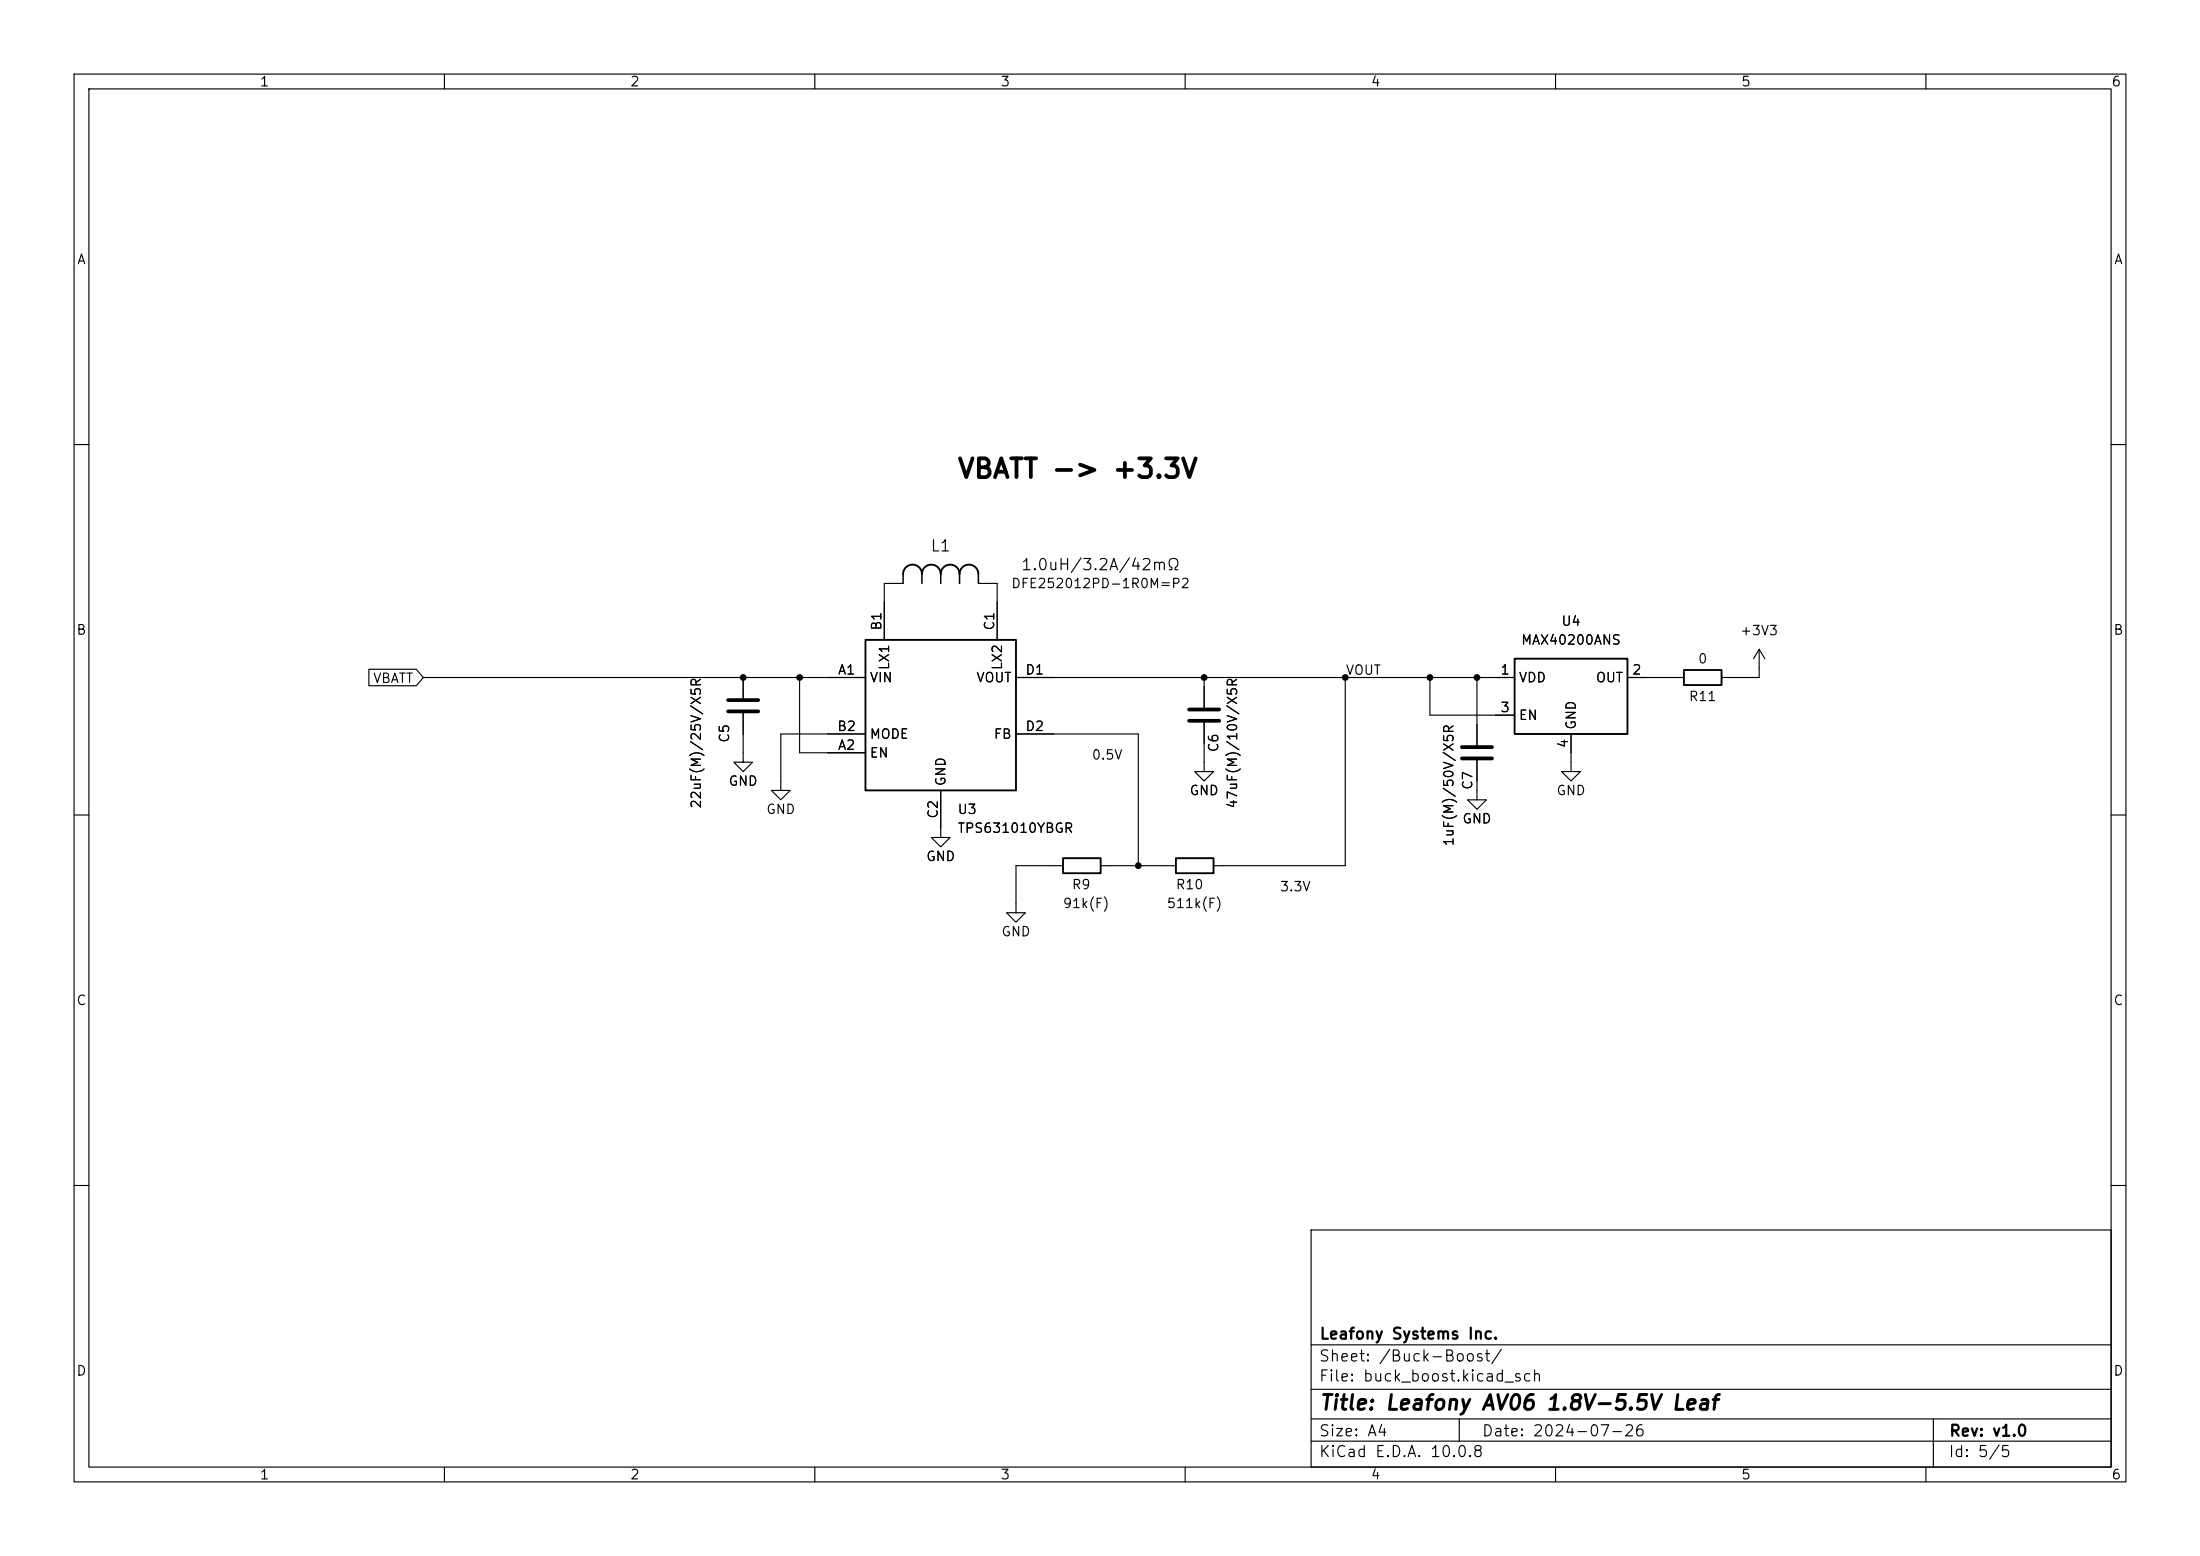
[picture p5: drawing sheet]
(kicad_sch
 (version 20260306)
 (generator "eeschema")
 (generator_version "10.0")
 (paper "A4")
 (title_block
  (title "Leafony AV06 1.8V-5.5V Leaf")
  (date "2024-07-26")
  (rev "v1.0")
  (company "Leafony Systems Inc."))
 (lib_symbols
  (symbol "Analog_Switch:MAX40200AUK" (exclude_from_sim no) (in_bom yes) (on_board yes)
   (in_pos_files yes)
   (duplicate_pin_numbers_are_jumpers no)
   (property "Reference" "U4" (at 0 10.16 0) (show_name no) (do_not_autoplace no) (effects (font (size 1.27 1.27))))
   (property "Value" "MAX40200ANS" (at 0 7.62 0) (show_name no) (do_not_autoplace no) (effects (font (size 1.27 1.27))))
   (property "Footprint" "Package_BGA:WLP-4_0.73x0.73mm_Layout2x2_P0.35mm_Ball0.22mm_Pad0.2mm" (at 0 12.7 0) (show_name no) (do_not_autoplace no) (hide yes) (effects (font (size 1.27 1.27))))
   (property "Datasheet" "https://www.analog.com/media/en/technical-documentation/data-sheets/max40200.pdf" (at 0 12.7 0) (show_name no) (do_not_autoplace no) (hide yes) (effects (font (size 1.27 1.27))))
   (property "Description" "" (at 0 0 0) (show_name no) (do_not_autoplace no) (hide yes) (effects (font (size 1.27 1.27))))
   (property "Model No" "MAX40200ANS" (at 0 0 0) (show_name no) (do_not_autoplace no) (hide yes) (effects (font (size 1.27 1.27))))
   (symbol "MAX40200AUK_1_1"
    (rectangle (start -7.62 5.08) (end 7.62 -5.08) (stroke (width 0.254) (type default)) (fill (type background)))
    (pin power_in line (at -10.16 2.54 0) (length 2.54) (name "VDD" (effects (font (size 1.27 1.27)))) (number "1" (effects (font (size 1.27 1.27)))))
    (pin passive line (at 10.16 2.54 180) (length 2.54) (name "OUT" (effects (font (size 1.27 1.27)))) (number "2" (effects (font (size 1.27 1.27)))))
    (pin input line (at -10.16 -2.54 0) (length 2.54) (name "EN" (effects (font (size 1.27 1.27)))) (number "3" (effects (font (size 1.27 1.27)))))
    (pin power_in line (at 0 -7.62 90) (length 2.54) (name "GND" (effects (font (size 1.27 1.27)))) (number "4" (effects (font (size 1.27 1.27)))))
    (pin no_connect line (at 7.62 -2.54 180) (length 2.54) (hide yes) (name "NC" (effects (font (size 1.27 1.27)))) (number "4" (effects (font (size 1.27 1.27))))))
   (embedded_fonts no))
  (symbol "Device:C"
   (pin_numbers (hide yes))
   (pin_names
    (offset 0.254)) (exclude_from_sim no) (in_bom yes) (on_board yes)
   (in_pos_files yes)
   (duplicate_pin_numbers_are_jumpers no)
   (property "Reference" "C" (at 0.635 2.54 0) (show_name no) (do_not_autoplace no) (effects (font (size 1.27 1.27)) (justify left)))
   (property "Value" "C" (at 0.635 -2.54 0) (show_name no) (do_not_autoplace no) (effects (font (size 1.27 1.27)) (justify left)))
   (property "Footprint" "" (at 0.9652 -3.81 0) (show_name no) (do_not_autoplace no) (hide yes) (effects (font (size 1.27 1.27))))
   (property "Datasheet" "" (at 0 0 0) (show_name no) (do_not_autoplace no) (hide yes) (effects (font (size 1.27 1.27))))
   (property "Description" "Unpolarized capacitor" (at 0 0 0) (show_name no) (do_not_autoplace no) (hide yes) (effects (font (size 1.27 1.27))))
   (symbol "C_0_1"
    (polyline (pts (xy -2.032 0.762) (xy 2.032 0.762)) (stroke (width 0.508) (type default)) (fill (type none)))
    (polyline (pts (xy -2.032 -0.762) (xy 2.032 -0.762)) (stroke (width 0.508) (type default)) (fill (type none))))
   (symbol "C_1_1"
    (pin passive line (at 0 3.81 270) (length 2.794) (name "" (effects (font (size 1.27 1.27)))) (number "1" (effects (font (size 1.27 1.27)))))
    (pin passive line (at 0 -3.81 90) (length 2.794) (name "" (effects (font (size 1.27 1.27)))) (number "2" (effects (font (size 1.27 1.27))))))
   (embedded_fonts no))
  (symbol "Device:R"
   (pin_numbers (hide yes))
   (pin_names
    (offset 0)) (exclude_from_sim no) (in_bom yes) (on_board yes)
   (in_pos_files yes)
   (duplicate_pin_numbers_are_jumpers no)
   (property "Reference" "R" (at 2.032 0 90) (show_name no) (do_not_autoplace no) (effects (font (size 1.27 1.27))))
   (property "Value" "R" (at 0 0 90) (show_name no) (do_not_autoplace no) (effects (font (size 1.27 1.27))))
   (property "Footprint" "" (at -1.778 0 90) (show_name no) (do_not_autoplace no) (hide yes) (effects (font (size 1.27 1.27))))
   (property "Datasheet" "" (at 0 0 0) (show_name no) (do_not_autoplace no) (hide yes) (effects (font (size 1.27 1.27))))
   (property "Description" "Resistor" (at 0 0 0) (show_name no) (do_not_autoplace no) (hide yes) (effects (font (size 1.27 1.27))))
   (symbol "R_0_1"
    (rectangle (start -1.016 -2.54) (end 1.016 2.54) (stroke (width 0.254) (type default)) (fill (type none))))
   (symbol "R_1_1"
    (pin passive line (at 0 3.81 270) (length 1.27) (name "" (effects (font (size 1.27 1.27)))) (number "1" (effects (font (size 1.27 1.27)))))
    (pin passive line (at 0 -3.81 90) (length 1.27) (name "" (effects (font (size 1.27 1.27)))) (number "2" (effects (font (size 1.27 1.27))))))
   (embedded_fonts no))
  (symbol "New_Library:MLP2520H2R2MT0S1"
   (pin_numbers (hide yes))
   (pin_names
    (offset 1.651) (hide yes)) (exclude_from_sim no) (in_bom yes) (on_board yes)
   (in_pos_files yes)
   (duplicate_pin_numbers_are_jumpers no)
   (property "Reference" "L" (at 6.985 5.08 0) (show_name no) (do_not_autoplace no) (effects (font (size 1.524 1.524))))
   (property "Value" "MLP2520H2R2MT0S1" (at 6.985 -5.715 0) (show_name no) (do_not_autoplace no) (effects (font (size 1.524 1.524))))
   (property "Footprint" "footprints:MLP2520H2R2MT0S1" (at 6.985 -7.239 0) (show_name no) (do_not_autoplace no) (hide yes) (effects (font (size 1.524 1.524))))
   (property "Datasheet" "" (at 0 0 0) (show_name no) (do_not_autoplace no) (hide yes) (effects (font (size 1.524 1.524))))
   (property "Description" "" (at 0 0 0) (show_name no) (do_not_autoplace no) (hide yes) (effects (font (size 1.27 1.27))))
   (property "Model No" "MLP2520H2R2MT0S1" (at 0 0 0) (show_name no) (do_not_autoplace no) (hide yes) (effects (font (size 1.27 1.27))))
   (symbol "MLP2520H2R2MT0S1_1_1"
    (polyline (pts (xy 2.54 0) (xy 2.54 1.27)) (stroke (width 0.2032) (type default)) (fill (type none)))
    (arc (start 2.54 1.27) (mid 3.81 2.5345) (end 5.08 1.27) (stroke (width 0.254) (type default)) (fill (type none)))
    (polyline (pts (xy 5.08 0) (xy 5.08 1.27)) (stroke (width 0.2032) (type default)) (fill (type none)))
    (arc (start 5.08 1.27) (mid 6.35 2.5345) (end 7.62 1.27) (stroke (width 0.254) (type default)) (fill (type none)))
    (polyline (pts (xy 7.62 0) (xy 7.62 1.27)) (stroke (width 0.2032) (type default)) (fill (type none)))
    (arc (start 7.62 1.27) (mid 8.89 2.5345) (end 10.16 1.27) (stroke (width 0.254) (type default)) (fill (type none)))
    (polyline (pts (xy 10.16 0) (xy 10.16 1.27)) (stroke (width 0.2032) (type default)) (fill (type none)))
    (arc (start 10.16 1.27) (mid 11.43 2.5345) (end 12.7 1.27) (stroke (width 0.254) (type default)) (fill (type none)))
    (polyline (pts (xy 12.7 0) (xy 12.7 1.27)) (stroke (width 0.2032) (type default)) (fill (type none)))
    (pin unspecified line (at 15.24 0 180) (length 2.54) (name "1" (effects (font (size 1.4986 1.4986)))) (number "1" (effects (font (size 1.4986 1.4986)))))
    (pin unspecified line (at 0 0 0) (length 2.54) (name "2" (effects (font (size 1.4986 1.4986)))) (number "2" (effects (font (size 1.4986 1.4986))))))
   (embedded_fonts no))
  (symbol "New_Library:TPS631010YBGR" (exclude_from_sim no) (in_bom yes) (on_board yes)
   (in_pos_files yes)
   (duplicate_pin_numbers_are_jumpers no)
   (property "Reference" "IC" (at 25.4 10.16 0) (show_name no) (do_not_autoplace no) (effects (font (size 1.27 1.27)) (justify left top)))
   (property "Value" "TPS631010YBGR" (at 25.4 7.62 0) (show_name no) (do_not_autoplace no) (effects (font (size 1.27 1.27)) (justify left top)))
   (property "Footprint" "BGA8C40P2X4_86X176X50" (at 24.13 -94.92 0) (show_name no) (do_not_autoplace no) (hide yes) (effects (font (size 1.27 1.27)) (justify left top)))
   (property "Datasheet" "https://www.ti.com/lit/ds/symlink/tps631010.pdf?ts=1686578827580&ref_url=https%253A%252F%252Fwww.ti.com%252Fproduct%252FTPS631010%252Fpart-details%252FTPS631010YBGR" (at 24.13 -194.92 0) (show_name no) (do_not_autoplace no) (hide yes) (effects (font (size 1.27 1.27)) (justify left top)))
   (property "Description" "Texas Instruments" (at 0 0 0) (show_name no) (do_not_autoplace no) (hide yes) (effects (font (size 1.27 1.27))))
   (property "Height" "0.5" (at 24.13 -394.92 0) (show_name no) (do_not_autoplace no) (hide yes) (effects (font (size 1.27 1.27)) (justify left top)))
   (property "Manufacturer_Name" "Texas Instruments" (at 24.13 -494.92 0) (show_name no) (do_not_autoplace no) (hide yes) (effects (font (size 1.27 1.27)) (justify left top)))
   (property "Manufacturer_Part_Number" "TPS631010YBGR" (at 24.13 -594.92 0) (show_name no) (do_not_autoplace no) (hide yes) (effects (font (size 1.27 1.27)) (justify left top)))
   (property "Mouser Part Number" "595-TPS631010YBGR" (at 24.13 -694.92 0) (show_name no) (do_not_autoplace no) (hide yes) (effects (font (size 1.27 1.27)) (justify left top)))
   (property "Mouser Price/Stock" "https://www.mouser.co.uk/ProductDetail/Texas-Instruments/TPS631010YBGR?qs=rQFj71Wb1eUnypyc1JLtRA%3D%3D" (at 24.13 -794.92 0) (show_name no) (do_not_autoplace no) (hide yes) (effects (font (size 1.27 1.27)) (justify left top)))
   (symbol "TPS631010YBGR_1_1"
    (rectangle (start 5.08 5.08) (end 25.4 -15.24) (stroke (width 0.254) (type default)) (fill (type background)))
    (pin power_in line (at 0 0 0) (length 5.08) (name "VIN" (effects (font (size 1.27 1.27)))) (number "A1" (effects (font (size 1.27 1.27)))))
    (pin input line (at 0 -10.16 0) (length 5.08) (name "EN" (effects (font (size 1.27 1.27)))) (number "A2" (effects (font (size 1.27 1.27)))))
    (pin passive line (at 7.62 10.16 270) (length 5.08) (name "LX1" (effects (font (size 1.27 1.27)))) (number "B1" (effects (font (size 1.27 1.27)))))
    (pin input line (at 0 -7.62 0) (length 5.08) (name "MODE" (effects (font (size 1.27 1.27)))) (number "B2" (effects (font (size 1.27 1.27)))))
    (pin passive line (at 22.86 10.16 270) (length 5.08) (name "LX2" (effects (font (size 1.27 1.27)))) (number "C1" (effects (font (size 1.27 1.27)))))
    (pin power_in line (at 15.24 -20.32 90) (length 5.08) (name "GND" (effects (font (size 1.27 1.27)))) (number "C2" (effects (font (size 1.27 1.27)))))
    (pin power_out line (at 30.48 0 180) (length 5.08) (name "VOUT" (effects (font (size 1.27 1.27)))) (number "D1" (effects (font (size 1.27 1.27)))))
    (pin passive line (at 30.48 -7.62 180) (length 5.08) (name "FB" (effects (font (size 1.27 1.27)))) (number "D2" (effects (font (size 1.27 1.27))))))
   (embedded_fonts no))
  (symbol "power:+3.3V"
   (power global)
   (pin_names
    (offset 0)) (exclude_from_sim no) (in_bom yes) (on_board yes)
   (in_pos_files yes)
   (duplicate_pin_numbers_are_jumpers no)
   (property "Reference" "#PWR" (at 0 -3.81 0) (show_name no) (do_not_autoplace no) (hide yes) (effects (font (size 1.27 1.27))))
   (property "Value" "+3.3V" (at 0 3.556 0) (show_name no) (do_not_autoplace no) (effects (font (size 1.27 1.27))))
   (property "Footprint" "" (at 0 0 0) (show_name no) (do_not_autoplace no) (hide yes) (effects (font (size 1.27 1.27))))
   (property "Datasheet" "" (at 0 0 0) (show_name no) (do_not_autoplace no) (hide yes) (effects (font (size 1.27 1.27))))
   (property "Description" "Power symbol creates a global label with name \"+3.3V\"" (at 0 0 0) (show_name no) (do_not_autoplace no) (hide yes) (effects (font (size 1.27 1.27))))
   (symbol "+3.3V_0_1"
    (polyline (pts (xy -0.762 1.27) (xy 0 2.54)) (stroke (width 0) (type default)) (fill (type none)))
    (polyline (pts (xy 0 2.54) (xy 0.762 1.27)) (stroke (width 0) (type default)) (fill (type none)))
    (polyline (pts (xy 0 0) (xy 0 2.54)) (stroke (width 0) (type default)) (fill (type none))))
   (symbol "+3.3V_1_1"
    (pin power_in line (at 0 0 90) (length 0) (hide yes) (name "+3V3" (effects (font (size 1.27 1.27)))) (number "1" (effects (font (size 1.27 1.27))))))
   (embedded_fonts no))
  (symbol "power:GND"
   (power global)
   (pin_names
    (offset 0)) (exclude_from_sim no) (in_bom yes) (on_board yes)
   (in_pos_files yes)
   (duplicate_pin_numbers_are_jumpers no)
   (property "Reference" "#PWR" (at 0 -6.35 0) (show_name no) (do_not_autoplace no) (hide yes) (effects (font (size 1.27 1.27))))
   (property "Value" "GND" (at 0 -3.81 0) (show_name no) (do_not_autoplace no) (effects (font (size 1.27 1.27))))
   (property "Footprint" "" (at 0 0 0) (show_name no) (do_not_autoplace no) (hide yes) (effects (font (size 1.27 1.27))))
   (property "Datasheet" "" (at 0 0 0) (show_name no) (do_not_autoplace no) (hide yes) (effects (font (size 1.27 1.27))))
   (property "Description" "Power symbol creates a global label with name \"GND\" , ground" (at 0 0 0) (show_name no) (do_not_autoplace no) (hide yes) (effects (font (size 1.27 1.27))))
   (symbol "GND_0_1"
    (polyline (pts (xy 0 0) (xy 0 -1.27) (xy 1.27 -1.27) (xy 0 -2.54) (xy -1.27 -1.27) (xy 0 -1.27)) (stroke (width 0) (type default)) (fill (type none))))
   (symbol "GND_1_1"
    (pin power_in line (at 0 0 270) (length 0) (hide yes) (name "GND" (effects (font (size 1.27 1.27)))) (number "1" (effects (font (size 1.27 1.27))))))
   (embedded_fonts no)))
 (text "0.5V"
  (exclude_from_sim no)
  (at 147.32 102.87 0)
  (effects (font (size 1.27 1.27)) (justify left bottom)))
 (text "3.3V"
  (exclude_from_sim no)
  (at 172.72 120.65 0)
  (effects (font (size 1.27 1.27)) (justify left bottom)))
 (text "VBATT -> +3.3V"
  (exclude_from_sim no)
  (at 129.032 63.5 0)
  (effects (font (size 2.54 2.54) (thickness 0.508)
    (bold yes)) (justify left)))
 (junction
  (at 162.56 91.44)
  (diameter 0)
  (color 0 0 0 0))
 (junction
  (at 100.33 91.44)
  (diameter 0)
  (color 0 0 0 0))
 (junction
  (at 107.95 91.44)
  (diameter 0)
  (color 0 0 0 0))
 (junction
  (at 199.39 91.44)
  (diameter 0)
  (color 0 0 0 0))
 (junction
  (at 193.04 91.44)
  (diameter 0)
  (color 0 0 0 0))
 (junction
  (at 153.67 116.84)
  (diameter 0)
  (color 0 0 0 0))
 (junction
  (at 181.61 91.44)
  (diameter 0)
  (color 0 0 0 0))
 (wire
  (pts (xy 162.56 91.44) (xy 181.61 91.44))
  (stroke (width 0) (type default)))
 (wire
  (pts (xy 165.1 116.84) (xy 181.61 116.84))
  (stroke (width 0) (type default)))
 (wire
  (pts (xy 107.95 91.44) (xy 111.76 91.44))
  (stroke (width 0) (type default)))
 (wire
  (pts (xy 142.24 91.44) (xy 162.56 91.44))
  (stroke (width 0) (type default)))
 (wire
  (pts (xy 162.56 100.33) (xy 162.56 102.87))
  (stroke (width 0) (type default)))
 (wire
  (pts (xy 111.76 99.06) (xy 105.41 99.06))
  (stroke (width 0) (type default)))
 (wire
  (pts (xy 181.61 91.44) (xy 193.04 91.44))
  (stroke (width 0) (type default)))
 (wire
  (pts (xy 111.76 101.6) (xy 107.95 101.6))
  (stroke (width 0) (type default)))
 (wire
  (pts (xy 107.95 91.44) (xy 107.95 101.6))
  (stroke (width 0) (type default)))
 (wire
  (pts (xy 233.68 91.44) (xy 237.49 91.44))
  (stroke (width 0) (type default)))
 (wire
  (pts (xy 222.25 91.44) (xy 226.06 91.44))
  (stroke (width 0) (type default)))
 (wire
  (pts (xy 199.39 91.44) (xy 199.39 97.79))
  (stroke (width 0) (type default)))
 (wire
  (pts (xy 201.93 96.52) (xy 193.04 96.52))
  (stroke (width 0) (type default)))
 (wire
  (pts (xy 162.56 91.44) (xy 162.56 92.71))
  (stroke (width 0) (type default)))
 (wire
  (pts (xy 100.33 91.44) (xy 107.95 91.44))
  (stroke (width 0) (type default)))
 (wire
  (pts (xy 193.04 91.44) (xy 199.39 91.44))
  (stroke (width 0) (type default)))
 (wire
  (pts (xy 137.16 116.84) (xy 137.16 121.92))
  (stroke (width 0) (type default)))
 (wire
  (pts (xy 105.41 99.06) (xy 105.41 105.41))
  (stroke (width 0) (type default)))
 (wire
  (pts (xy 237.49 90.17) (xy 237.49 91.44))
  (stroke (width 0) (type default)))
 (wire
  (pts (xy 153.67 99.06) (xy 153.67 116.84))
  (stroke (width 0) (type default)))
 (wire
  (pts (xy 142.24 99.06) (xy 153.67 99.06))
  (stroke (width 0) (type default)))
 (wire
  (pts (xy 137.16 116.84) (xy 142.24 116.84))
  (stroke (width 0) (type default)))
 (wire
  (pts (xy 212.09 101.6) (xy 212.09 102.87))
  (stroke (width 0) (type default)))
 (wire
  (pts (xy 153.67 116.84) (xy 157.48 116.84))
  (stroke (width 0) (type default)))
 (wire
  (pts (xy 193.04 96.52) (xy 193.04 91.44))
  (stroke (width 0) (type default)))
 (wire
  (pts (xy 119.38 78.74) (xy 119.38 81.28))
  (stroke (width 0) (type default)))
 (wire
  (pts (xy 199.39 105.41) (xy 199.39 106.68))
  (stroke (width 0) (type default)))
 (wire
  (pts (xy 100.33 99.06) (xy 100.33 101.6))
  (stroke (width 0) (type default)))
 (wire
  (pts (xy 181.61 91.44) (xy 181.61 116.84))
  (stroke (width 0) (type default)))
 (wire
  (pts (xy 149.86 116.84) (xy 153.67 116.84))
  (stroke (width 0) (type default)))
 (wire
  (pts (xy 199.39 91.44) (xy 201.93 91.44))
  (stroke (width 0) (type default)))
 (wire
  (pts (xy 134.62 78.74) (xy 134.62 81.28))
  (stroke (width 0) (type default)))
 (wire
  (pts (xy 57.15 91.44) (xy 100.33 91.44))
  (stroke (width 0) (type default)))
 (label "VOUT"
  (at 181.61 91.44 0)
  (effects (font (size 1.27 1.27)) (justify left bottom)))
 (global_label "VBATT"
  (shape input)
  (at 57.15 91.44 180)
  (fields_autoplaced yes)
  (effects (font (size 1.27 1.27)) (justify right))
  (property "Intersheetrefs" "${INTERSHEET_REFS}" (at 49.4366 91.44 0) (hide yes) (show_name no) (do_not_autoplace no) (effects (font (size 1.27 1.27)) (justify right))))
 (symbol
  (lib_id "power:+3.3V")
  (at 237.49 90.17 0)
  (unit 1)
  (body_style 1)
  (exclude_from_sim no)
  (in_bom yes)
  (on_board yes)
  (in_pos_files yes)
  (dnp no)
  (fields_autoplaced yes)
  (property "Reference" "#PWR022" (at 237.49 93.98 0) (hide yes) (show_name no) (do_not_autoplace no) (effects (font (size 1.27 1.27))))
  (property "Value" "+3V3" (at 237.49 85.09 0) (show_name no) (do_not_autoplace no) (effects (font (size 1.27 1.27))))
  (property "Footprint" "" (at 237.49 90.17 0) (hide yes) (show_name no) (do_not_autoplace no) (effects (font (size 1.27 1.27))))
  (property "Datasheet" "" (at 237.49 90.17 0) (hide yes) (show_name no) (do_not_autoplace no) (effects (font (size 1.27 1.27))))
  (property "Description" "" (at 237.49 90.17 0) (hide yes) (show_name no) (do_not_autoplace no) (effects (font (size 1.27 1.27))))
  (pin "1"))
 (symbol
  (lib_id "New_Library:MLP2520H2R2MT0S1")
  (at 119.38 78.74 0)
  (unit 1)
  (body_style 1)
  (exclude_from_sim no)
  (in_bom yes)
  (on_board yes)
  (in_pos_files yes)
  (dnp no)
  (property "Reference" "L1" (at 127 73.66 0) (show_name no) (do_not_autoplace no) (effects (font (size 1.524 1.524))))
  (property "Value" "1.0uH/3.2A/42mΩ" (at 148.59 76.2 0) (show_name no) (do_not_autoplace no) (effects (font (size 1.524 1.524))))
  (property "Footprint" "Leafony:DFE2HCAH1R0MJ0L" (at 126.365 85.979 0) (hide yes) (show_name no) (do_not_autoplace no) (effects (font (size 1.524 1.524))))
  (property "Datasheet" "https://www.murata.com/ja-jp/products/productdetail?partno=DFE252012PD-1R0M%23" (at 119.38 78.74 0) (hide yes) (show_name no) (do_not_autoplace no) (effects (font (size 1.524 1.524))))
  (property "Description" "" (at 119.38 78.74 0) (hide yes) (show_name no) (do_not_autoplace no) (effects (font (size 1.27 1.27))))
  (property "Model No" "DFE252012PD-1R0M=P2" (at 148.59 78.74 0) (show_name no) (do_not_autoplace no) (effects (font (size 1.27 1.27))))
  (pin "1")
  (pin "2"))
 (symbol
  (lib_id "Device:C")
  (at 199.39 101.6 0)
  (unit 1)
  (body_style 1)
  (exclude_from_sim no)
  (in_bom yes)
  (on_board yes)
  (in_pos_files yes)
  (dnp no)
  (property "Reference" "C7" (at 198.12 106.68 90) (show_name no) (do_not_autoplace no) (effects (font (size 1.27 1.27)) (justify left)))
  (property "Value" "1uF(M)/50V/X5R" (at 195.58 114.3 90) (show_name no) (do_not_autoplace no) (effects (font (size 1.27 1.27)) (justify left)))
  (property "Footprint" "Capacitor_SMD:C_0402_1005Metric" (at 200.3552 105.41 0) (hide yes) (show_name no) (do_not_autoplace no) (effects (font (size 1.27 1.27))))
  (property "Datasheet" "https://search.murata.co.jp/Ceramy/image/img/A01X/G101/ENG/GRM155R61H105KE05-01A.pdf" (at 199.39 101.6 0) (hide yes) (show_name no) (do_not_autoplace no) (effects (font (size 1.27 1.27))))
  (property "Description" "" (at 199.39 101.6 0) (hide yes) (show_name no) (do_not_autoplace no) (effects (font (size 1.27 1.27))))
  (property "Model No" "GRM155R61H105ME05D" (at 199.39 101.6 0) (hide yes) (show_name no) (do_not_autoplace no) (effects (font (size 1.27 1.27))))
  (pin "1")
  (pin "2"))
 (symbol
  (lib_id "power:GND")
  (at 105.41 105.41 0)
  (unit 1)
  (body_style 1)
  (exclude_from_sim no)
  (in_bom yes)
  (on_board yes)
  (in_pos_files yes)
  (dnp no)
  (property "Reference" "#PWR016" (at 105.41 111.76 0) (hide yes) (show_name no) (do_not_autoplace no) (effects (font (size 1.27 1.27))))
  (property "Value" "GND" (at 105.41 109.22 0) (show_name no) (do_not_autoplace no) (effects (font (size 1.27 1.27))))
  (property "Footprint" "" (at 105.41 105.41 0) (hide yes) (show_name no) (do_not_autoplace no) (effects (font (size 1.27 1.27))))
  (property "Datasheet" "" (at 105.41 105.41 0) (hide yes) (show_name no) (do_not_autoplace no) (effects (font (size 1.27 1.27))))
  (property "Description" "" (at 105.41 105.41 0) (hide yes) (show_name no) (do_not_autoplace no) (effects (font (size 1.27 1.27))))
  (pin "1"))
 (symbol
  (lib_id "power:GND")
  (at 100.33 101.6 0)
  (unit 1)
  (body_style 1)
  (exclude_from_sim no)
  (in_bom yes)
  (on_board yes)
  (in_pos_files yes)
  (dnp no)
  (property "Reference" "#PWR015" (at 100.33 107.95 0) (hide yes) (show_name no) (do_not_autoplace no) (effects (font (size 1.27 1.27))))
  (property "Value" "GND" (at 100.33 105.41 0) (show_name no) (do_not_autoplace no) (effects (font (size 1.27 1.27))))
  (property "Footprint" "" (at 100.33 101.6 0) (hide yes) (show_name no) (do_not_autoplace no) (effects (font (size 1.27 1.27))))
  (property "Datasheet" "" (at 100.33 101.6 0) (hide yes) (show_name no) (do_not_autoplace no) (effects (font (size 1.27 1.27))))
  (property "Description" "" (at 100.33 101.6 0) (hide yes) (show_name no) (do_not_autoplace no) (effects (font (size 1.27 1.27))))
  (pin "1"))
 (symbol
  (lib_id "power:GND")
  (at 137.16 121.92 0)
  (unit 1)
  (body_style 1)
  (exclude_from_sim no)
  (in_bom yes)
  (on_board yes)
  (in_pos_files yes)
  (dnp no)
  (property "Reference" "#PWR018" (at 137.16 128.27 0) (hide yes) (show_name no) (do_not_autoplace no) (effects (font (size 1.27 1.27))))
  (property "Value" "GND" (at 137.16 125.73 0) (show_name no) (do_not_autoplace no) (effects (font (size 1.27 1.27))))
  (property "Footprint" "" (at 137.16 121.92 0) (hide yes) (show_name no) (do_not_autoplace no) (effects (font (size 1.27 1.27))))
  (property "Datasheet" "" (at 137.16 121.92 0) (hide yes) (show_name no) (do_not_autoplace no) (effects (font (size 1.27 1.27))))
  (property "Description" "" (at 137.16 121.92 0) (hide yes) (show_name no) (do_not_autoplace no) (effects (font (size 1.27 1.27))))
  (pin "1"))
 (symbol
  (lib_id "power:GND")
  (at 212.09 102.87 0)
  (unit 1)
  (body_style 1)
  (exclude_from_sim no)
  (in_bom yes)
  (on_board yes)
  (in_pos_files yes)
  (dnp no)
  (property "Reference" "#PWR021" (at 212.09 109.22 0) (hide yes) (show_name no) (do_not_autoplace no) (effects (font (size 1.27 1.27))))
  (property "Value" "GND" (at 212.09 106.68 0) (show_name no) (do_not_autoplace no) (effects (font (size 1.27 1.27))))
  (property "Footprint" "" (at 212.09 102.87 0) (hide yes) (show_name no) (do_not_autoplace no) (effects (font (size 1.27 1.27))))
  (property "Datasheet" "" (at 212.09 102.87 0) (hide yes) (show_name no) (do_not_autoplace no) (effects (font (size 1.27 1.27))))
  (property "Description" "" (at 212.09 102.87 0) (hide yes) (show_name no) (do_not_autoplace no) (effects (font (size 1.27 1.27))))
  (pin "1"))
 (symbol
  (lib_id "Device:R")
  (at 161.29 116.84 90)
  (unit 1)
  (body_style 1)
  (exclude_from_sim no)
  (in_bom yes)
  (on_board yes)
  (in_pos_files yes)
  (dnp no)
  (property "Reference" "R10" (at 162.56 119.38 90) (show_name no) (do_not_autoplace no) (effects (font (size 1.27 1.27)) (justify left)))
  (property "Value" "511k(F)" (at 165.1 121.92 90) (show_name no) (do_not_autoplace no) (effects (font (size 1.27 1.27)) (justify left)))
  (property "Footprint" "Resistor_SMD:R_0402_1005Metric" (at 161.29 118.618 90) (hide yes) (show_name no) (do_not_autoplace no) (effects (font (size 1.27 1.27))))
  (property "Datasheet" "" (at 161.29 116.84 0) (hide yes) (show_name no) (do_not_autoplace no) (effects (font (size 1.27 1.27))))
  (property "Description" "" (at 161.29 116.84 0) (hide yes) (show_name no) (do_not_autoplace no) (effects (font (size 1.27 1.27))))
  (property "Model No" "ERJ-2RKF5113X" (at 161.29 116.84 90) (hide yes) (show_name no) (do_not_autoplace no) (effects (font (size 1.27 1.27))))
  (pin "1")
  (pin "2"))
 (symbol
  (lib_id "Device:C")
  (at 162.56 96.52 0)
  (mirror y)
  (unit 1)
  (body_style 1)
  (exclude_from_sim no)
  (in_bom yes)
  (on_board yes)
  (in_pos_files yes)
  (dnp no)
  (property "Reference" "C6" (at 163.83 101.6 90) (show_name no) (do_not_autoplace no) (effects (font (size 1.27 1.27)) (justify left)))
  (property "Value" "47uF(M)/10V/X5R" (at 166.37 109.22 90) (show_name no) (do_not_autoplace no) (effects (font (size 1.27 1.27)) (justify left)))
  (property "Footprint" "Capacitor_SMD:C_0805_2012Metric" (at 161.5948 100.33 0) (hide yes) (show_name no) (do_not_autoplace no) (effects (font (size 1.27 1.27))))
  (property "Datasheet" "https://search.murata.co.jp/Ceramy/image/img/A01X/G101/ENG/GRM31CR61A476ME15-01.pdf" (at 162.56 96.52 0) (hide yes) (show_name no) (do_not_autoplace no) (effects (font (size 1.27 1.27))))
  (property "Description" "CAP CER 47UF 10V X5R 1206" (at 162.56 96.52 0) (hide yes) (show_name no) (do_not_autoplace no) (effects (font (size 1.27 1.27))))
  (property "Model No" "GRM31CR61A476ME15L" (at 162.56 96.52 0) (hide yes) (show_name no) (do_not_autoplace no) (effects (font (size 1.27 1.27))))
  (pin "1")
  (pin "2"))
 (symbol
  (lib_id "power:GND")
  (at 127 111.76 0)
  (unit 1)
  (body_style 1)
  (exclude_from_sim no)
  (in_bom yes)
  (on_board yes)
  (in_pos_files yes)
  (dnp no)
  (property "Reference" "#PWR017" (at 127 118.11 0) (hide yes) (show_name no) (do_not_autoplace no) (effects (font (size 1.27 1.27))))
  (property "Value" "GND" (at 127 115.57 0) (show_name no) (do_not_autoplace no) (effects (font (size 1.27 1.27))))
  (property "Footprint" "" (at 127 111.76 0) (hide yes) (show_name no) (do_not_autoplace no) (effects (font (size 1.27 1.27))))
  (property "Datasheet" "" (at 127 111.76 0) (hide yes) (show_name no) (do_not_autoplace no) (effects (font (size 1.27 1.27))))
  (property "Description" "" (at 127 111.76 0) (hide yes) (show_name no) (do_not_autoplace no) (effects (font (size 1.27 1.27))))
  (pin "1"))
 (symbol
  (lib_id "power:GND")
  (at 199.39 106.68 0)
  (mirror y)
  (unit 1)
  (body_style 1)
  (exclude_from_sim no)
  (in_bom yes)
  (on_board yes)
  (in_pos_files yes)
  (dnp no)
  (property "Reference" "#PWR020" (at 199.39 113.03 0) (hide yes) (show_name no) (do_not_autoplace no) (effects (font (size 1.27 1.27))))
  (property "Value" "GND" (at 199.39 110.49 0) (show_name no) (do_not_autoplace no) (effects (font (size 1.27 1.27))))
  (property "Footprint" "" (at 199.39 106.68 0) (hide yes) (show_name no) (do_not_autoplace no) (effects (font (size 1.27 1.27))))
  (property "Datasheet" "" (at 199.39 106.68 0) (hide yes) (show_name no) (do_not_autoplace no) (effects (font (size 1.27 1.27))))
  (property "Description" "" (at 199.39 106.68 0) (hide yes) (show_name no) (do_not_autoplace no) (effects (font (size 1.27 1.27))))
  (pin "1"))
 (symbol
  (lib_id "Analog_Switch:MAX40200AUK")
  (at 212.09 93.98 0)
  (unit 1)
  (body_style 1)
  (exclude_from_sim no)
  (in_bom yes)
  (on_board yes)
  (in_pos_files yes)
  (dnp no)
  (fields_autoplaced yes)
  (property "Reference" "U4" (at 212.09 83.82 0) (show_name no) (do_not_autoplace no) (effects (font (size 1.27 1.27))))
  (property "Value" "MAX40200ANS" (at 212.09 86.36 0) (show_name no) (do_not_autoplace no) (effects (font (size 1.27 1.27))))
  (property "Footprint" "Package_BGA:WLP-4_0.73x0.73mm_Layout2x2_P0.35mm_Ball0.22mm_Pad0.2mm" (at 212.09 81.28 0) (hide yes) (show_name no) (do_not_autoplace no) (effects (font (size 1.27 1.27))))
  (property "Datasheet" "https://www.analog.com/media/en/technical-documentation/data-sheets/max40200.pdf" (at 212.09 81.28 0) (hide yes) (show_name no) (do_not_autoplace no) (effects (font (size 1.27 1.27))))
  (property "Description" "" (at 212.09 93.98 0) (hide yes) (show_name no) (do_not_autoplace no) (effects (font (size 1.27 1.27))))
  (property "Model No" "MAX40200ANS" (at 212.09 93.98 0) (hide yes) (show_name no) (do_not_autoplace no) (effects (font (size 1.27 1.27))))
  (pin "1")
  (pin "2")
  (pin "3")
  (pin "4")
  (pin "4"))
 (symbol
  (lib_id "Device:C")
  (at 100.33 95.25 0)
  (mirror y)
  (unit 1)
  (body_style 1)
  (exclude_from_sim no)
  (in_bom yes)
  (on_board yes)
  (in_pos_files yes)
  (dnp no)
  (property "Reference" "C5" (at 97.79 100.33 90) (show_name no) (do_not_autoplace no) (effects (font (size 1.27 1.27)) (justify left)))
  (property "Value" "22uF(M)/25V/X5R" (at 93.98 109.22 90) (show_name no) (do_not_autoplace no) (effects (font (size 1.27 1.27)) (justify left)))
  (property "Footprint" "Capacitor_SMD:C_0805_2012Metric" (at 99.3648 99.06 0) (hide yes) (show_name no) (do_not_autoplace no) (effects (font (size 1.27 1.27))))
  (property "Datasheet" "https://www.murata.com/ja-jp/products/productdetail?partno=GRM21BR61E226ME44%23" (at 100.33 95.25 0) (hide yes) (show_name no) (do_not_autoplace no) (effects (font (size 1.27 1.27))))
  (property "Description" "" (at 100.33 95.25 0) (hide yes) (show_name no) (do_not_autoplace no) (effects (font (size 1.27 1.27))))
  (property "Model No" "GRM21BR61E226ME44L" (at 100.33 95.25 0) (hide yes) (show_name no) (do_not_autoplace no) (effects (font (size 1.27 1.27))))
  (pin "1")
  (pin "2"))
 (symbol
  (lib_id "Device:R")
  (at 146.05 116.84 90)
  (unit 1)
  (body_style 1)
  (exclude_from_sim no)
  (in_bom yes)
  (on_board yes)
  (in_pos_files yes)
  (dnp no)
  (property "Reference" "R9" (at 147.32 119.38 90) (show_name no) (do_not_autoplace no) (effects (font (size 1.27 1.27)) (justify left)))
  (property "Value" "91k(F)" (at 149.86 121.92 90) (show_name no) (do_not_autoplace no) (effects (font (size 1.27 1.27)) (justify left)))
  (property "Footprint" "Resistor_SMD:R_0402_1005Metric" (at 146.05 118.618 90) (hide yes) (show_name no) (do_not_autoplace no) (effects (font (size 1.27 1.27))))
  (property "Datasheet" "" (at 146.05 116.84 0) (hide yes) (show_name no) (do_not_autoplace no) (effects (font (size 1.27 1.27))))
  (property "Description" "" (at 146.05 116.84 0) (hide yes) (show_name no) (do_not_autoplace no) (effects (font (size 1.27 1.27))))
  (property "Model No" "ERJ-2RKF9102X" (at 146.05 116.84 90) (hide yes) (show_name no) (do_not_autoplace no) (effects (font (size 1.27 1.27))))
  (pin "1")
  (pin "2"))
 (symbol
  (lib_id "Device:R")
  (at 229.87 91.44 270)
  (unit 1)
  (body_style 1)
  (exclude_from_sim no)
  (in_bom yes)
  (on_board yes)
  (in_pos_files yes)
  (dnp no)
  (property "Reference" "R11" (at 229.87 93.98 90) (show_name no) (do_not_autoplace no) (effects (font (size 1.27 1.27))))
  (property "Value" "0" (at 229.87 88.9 90) (show_name no) (do_not_autoplace no) (effects (font (size 1.27 1.27))))
  (property "Footprint" "Resistor_SMD:R_0402_1005Metric" (at 229.87 89.662 90) (hide yes) (show_name no) (do_not_autoplace no) (effects (font (size 1.27 1.27))))
  (property "Datasheet" "" (at 229.87 91.44 0) (hide yes) (show_name no) (do_not_autoplace no) (effects (font (size 1.27 1.27))))
  (property "Description" "" (at 229.87 91.44 0) (hide yes) (show_name no) (do_not_autoplace no) (effects (font (size 1.27 1.27))))
  (property "Model No" "ERJ-2GE0R00X" (at 229.87 91.44 90) (hide yes) (show_name no) (do_not_autoplace no) (effects (font (size 1.27 1.27))))
  (pin "1")
  (pin "2"))
 (symbol
  (lib_id "New_Library:TPS631010YBGR")
  (at 111.76 91.44 0)
  (unit 1)
  (body_style 1)
  (exclude_from_sim no)
  (in_bom yes)
  (on_board yes)
  (in_pos_files yes)
  (dnp no)
  (fields_autoplaced yes)
  (property "Reference" "U3" (at 129.1941 109.22 0) (show_name no) (do_not_autoplace no) (effects (font (size 1.27 1.27)) (justify left)))
  (property "Value" "TPS631010YBGR" (at 129.1941 111.76 0) (show_name no) (do_not_autoplace no) (effects (font (size 1.27 1.27)) (justify left)))
  (property "Footprint" "Leafony:TPS631010" (at 135.89 186.36 0) (hide yes) (show_name no) (do_not_autoplace no) (effects (font (size 1.27 1.27)) (justify left top)))
  (property "Datasheet" "https://www.ti.com/lit/ds/symlink/tps631010.pdf?ts=1686578827580&ref_url=https%253A%252F%252Fwww.ti.com%252Fproduct%252FTPS631010%252Fpart-details%252FTPS631010YBGR" (at 135.89 286.36 0) (hide yes) (show_name no) (do_not_autoplace no) (effects (font (size 1.27 1.27)) (justify left top)))
  (property "Description" "" (at 111.76 91.44 0) (hide yes) (show_name no) (do_not_autoplace no) (effects (font (size 1.27 1.27))))
  (property "Height" "0.5" (at 135.89 486.36 0) (hide yes) (show_name no) (do_not_autoplace no) (effects (font (size 1.27 1.27)) (justify left top)))
  (property "Manufacturer_Name" "Texas Instruments" (at 135.89 586.36 0) (hide yes) (show_name no) (do_not_autoplace no) (effects (font (size 1.27 1.27)) (justify left top)))
  (property "Manufacturer_Part_Number" "TPS631010YBGR" (at 135.89 686.36 0) (hide yes) (show_name no) (do_not_autoplace no) (effects (font (size 1.27 1.27)) (justify left top)))
  (property "Model No" "TPS631010YBGR" (at 111.76 91.44 0) (hide yes) (show_name no) (do_not_autoplace no) (effects (font (size 1.27 1.27))))
  (pin "A2")
  (pin "D2")
  (pin "A1")
  (pin "D1")
  (pin "B1")
  (pin "B2")
  (pin "C1")
  (pin "C2"))
 (symbol
  (lib_id "power:GND")
  (at 162.56 102.87 0)
  (unit 1)
  (body_style 1)
  (exclude_from_sim no)
  (in_bom yes)
  (on_board yes)
  (in_pos_files yes)
  (dnp no)
  (property "Reference" "#PWR019" (at 162.56 109.22 0) (hide yes) (show_name no) (do_not_autoplace no) (effects (font (size 1.27 1.27))))
  (property "Value" "GND" (at 162.56 106.68 0) (show_name no) (do_not_autoplace no) (effects (font (size 1.27 1.27))))
  (property "Footprint" "" (at 162.56 102.87 0) (hide yes) (show_name no) (do_not_autoplace no) (effects (font (size 1.27 1.27))))
  (property "Datasheet" "" (at 162.56 102.87 0) (hide yes) (show_name no) (do_not_autoplace no) (effects (font (size 1.27 1.27))))
  (property "Description" "" (at 162.56 102.87 0) (hide yes) (show_name no) (do_not_autoplace no) (effects (font (size 1.27 1.27))))
  (pin "1")))
